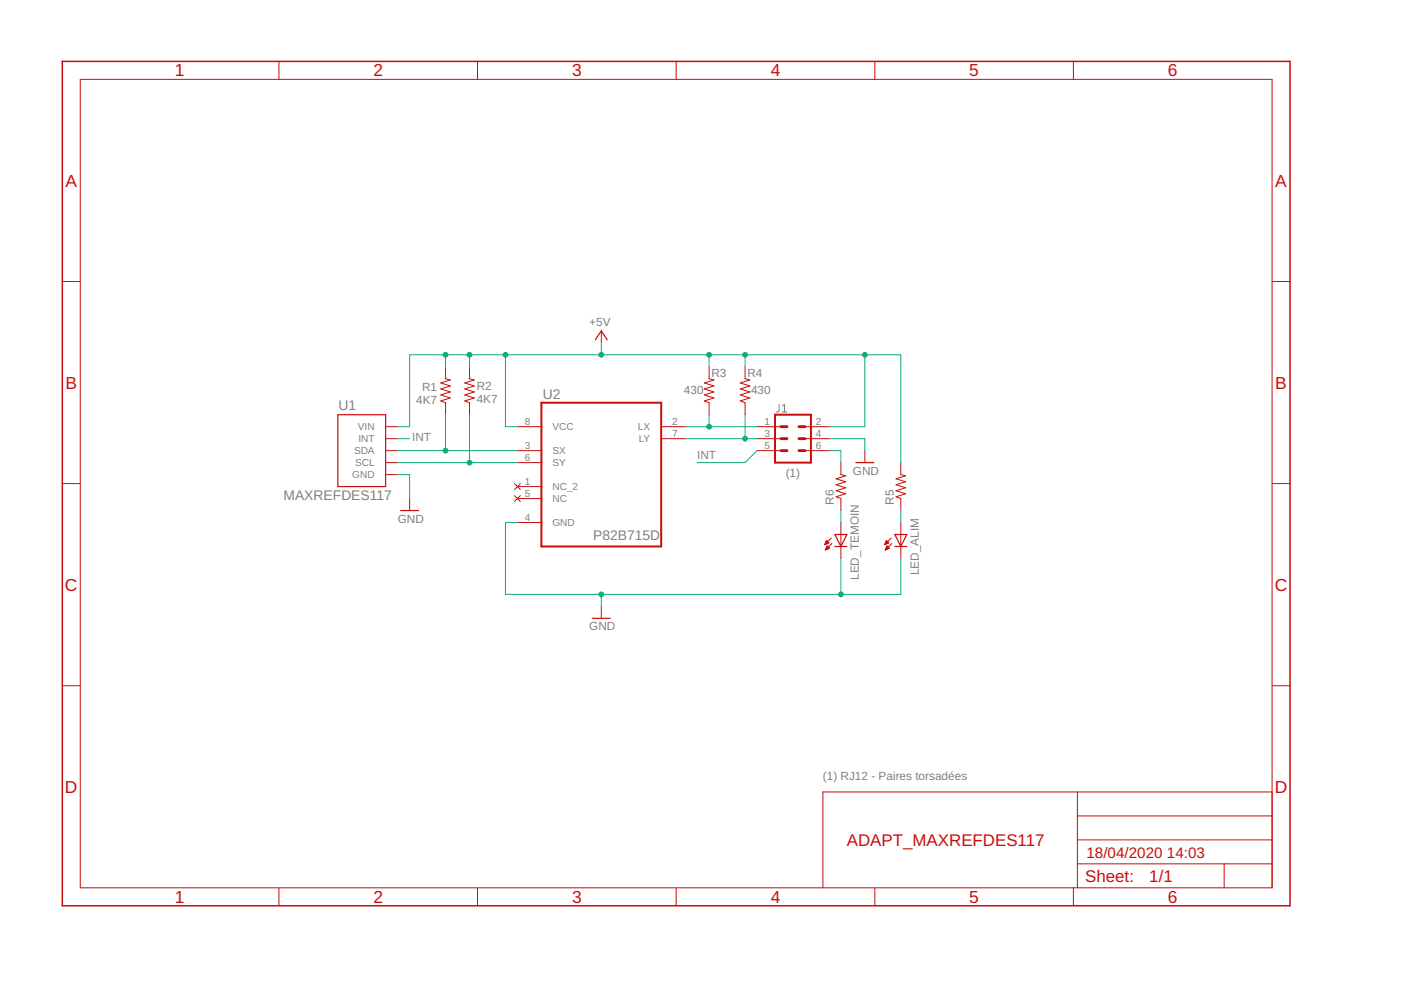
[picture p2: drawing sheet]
<?xml version="1.0" encoding="utf-8"?>
<!DOCTYPE eagle SYSTEM "eagle.dtd">
<eagle version="9.5.2">
<drawing>
<settings>
<setting alwaysvectorfont="no"/>
<setting verticaltext="up"/>
</settings>
<grid distance="0.1" unitdist="inch" unit="inch" style="lines" multiple="1" display="no" altdistance="0.01" altunitdist="inch" altunit="inch"/>
<schematic xreflabel="%F%N/%S.%C%R" xrefpart="/%S.%C%R">
<libraries>
<library name="OXYMETRE_COVID19">
<symbols>
<symbol name="P82B715D">
<wire x1="-12.7" y1="12.7" x2="-12.7" y2="-17.78" width="0.4064" layer="94"/>
<wire x1="-12.7" y1="-17.78" x2="12.7" y2="-17.78" width="0.4064" layer="94"/>
<wire x1="12.7" y1="-17.78" x2="12.7" y2="12.7" width="0.4064" layer="94"/>
<wire x1="12.7" y1="12.7" x2="-12.7" y2="12.7" width="0.4064" layer="94"/>
<text x="-4.8085" y="15.0615" size="2.08623125" layer="95" ratio="10" rot="SR0">&gt;NAME</text>
<text x="-4.27283125" y="-22.5595" size="2.08555" layer="96" ratio="10" rot="SR0">&gt;VALUE</text>
<pin name="VCC" x="-17.78" y="7.62" length="middle" direction="pwr"/>
<pin name="SX" x="-17.78" y="2.54" length="middle" direction="in"/>
<pin name="SY" x="-17.78" y="0" length="middle" direction="in"/>
<pin name="NC_2" x="-17.78" y="-5.08" length="middle" direction="nc"/>
<pin name="NC" x="-17.78" y="-7.62" length="middle" direction="nc"/>
<pin name="GND" x="-17.78" y="-12.7" length="middle" direction="pas"/>
<pin name="LX" x="17.78" y="7.62" length="middle" direction="out" rot="R180"/>
<pin name="LY" x="17.78" y="5.08" length="middle" direction="out" rot="R180"/>
</symbol>
<symbol name="MAXREFDES117">
<pin name="SDA" x="12.7" y="0" visible="pin" length="short" rot="R180"/>
<pin name="INT" x="12.7" y="2.54" visible="pin" length="short" rot="R180"/>
<pin name="SCL" x="12.7" y="-2.54" visible="pin" length="short" rot="R180"/>
<pin name="VIN" x="12.7" y="5.08" visible="pin" length="short" rot="R180"/>
<pin name="GND" x="12.7" y="-5.08" visible="pin" length="short" rot="R180"/>
<wire x1="0" y1="7.62" x2="10.16" y2="7.62" width="0.254" layer="94"/>
<wire x1="10.16" y1="7.62" x2="10.16" y2="-7.62" width="0.254" layer="94"/>
<wire x1="10.16" y1="-7.62" x2="0" y2="-7.62" width="0.254" layer="94"/>
<wire x1="0" y1="-7.62" x2="0" y2="7.62" width="0.254" layer="94"/>
<text x="0.15878125" y="8.5281" size="2.090490625" layer="95" ratio="10" rot="SR0">&gt;NAME</text>
<text x="-0.09521875" y="-10.5219" size="2.090490625" layer="95" ratio="10" rot="SR0">&gt;VALUE</text>
</symbol>
</symbols>
<devicesets>
<deviceset name="P82B715D" prefix="U">
<gates>
<gate name="A" symbol="P82B715D" x="0" y="0"/>
</gates>
<devices>
<device name="" package="SOIC127P600X175-8N">
<connects>
<connect gate="A" pin="GND" pad="4"/>
<connect gate="A" pin="LX" pad="2"/>
<connect gate="A" pin="LY" pad="7"/>
<connect gate="A" pin="NC" pad="5"/>
<connect gate="A" pin="NC_2" pad="1"/>
<connect gate="A" pin="SX" pad="3"/>
<connect gate="A" pin="SY" pad="6"/>
<connect gate="A" pin="VCC" pad="8"/>
</connects>
<package3dinstances>
<package3dinstance package3d_urn="urn:adsk.eagle:package:19285021/1"/>
</package3dinstances>
<technologies>
<technology name="">
<attribute name="AVAILABILITY" value="Unavailable"/>
<attribute name="DESCRIPTION" value=" Buffer, ReDriver 1 Channel 8-SOIC "/>
<attribute name="MF" value="Texas Instruments"/>
<attribute name="MP" value="P82B715D"/>
<attribute name="PACKAGE" value="SOIC-8 Texas Instruments"/>
<attribute name="PRICE" value="None"/>
</technology>
</technologies>
</device>
</devices>
</deviceset>
<deviceset name="MAXREFDES117">
<gates>
<gate name="A" symbol="MAXREFDES117" x="2.54" y="0"/>
</gates>
<devices>
<device name="" package="MAXREFDES117">
<connects>
<connect gate="A" pin="GND" pad="GND"/>
<connect gate="A" pin="INT" pad="INT$1 INT$2"/>
<connect gate="A" pin="SCL" pad="SCL$1 SCL$2"/>
<connect gate="A" pin="SDA" pad="SDA$1 SDA$2"/>
<connect gate="A" pin="VIN" pad="VIN"/>
</connects>
<package3dinstances>
<package3dinstance package3d_urn="urn:adsk.eagle:package:19284699/2"/>
</package3dinstances>
<technologies>
<technology name=""/>
</technologies>
</device>
</devices>
</deviceset>
</devicesets>
</library>
<library name="fab">
<symbols>
<symbol name="R-US">
<wire x1="-2.54" y1="0" x2="-2.159" y2="1.016" width="0.2032" layer="94"/>
<wire x1="-2.159" y1="1.016" x2="-1.524" y2="-1.016" width="0.2032" layer="94"/>
<wire x1="-1.524" y1="-1.016" x2="-0.889" y2="1.016" width="0.2032" layer="94"/>
<wire x1="-0.889" y1="1.016" x2="-0.254" y2="-1.016" width="0.2032" layer="94"/>
<wire x1="-0.254" y1="-1.016" x2="0.381" y2="1.016" width="0.2032" layer="94"/>
<wire x1="0.381" y1="1.016" x2="1.016" y2="-1.016" width="0.2032" layer="94"/>
<wire x1="1.016" y1="-1.016" x2="1.651" y2="1.016" width="0.2032" layer="94"/>
<wire x1="1.651" y1="1.016" x2="2.286" y2="-1.016" width="0.2032" layer="94"/>
<wire x1="2.286" y1="-1.016" x2="2.54" y2="0" width="0.2032" layer="94"/>
<text x="-3.81" y="1.4986" size="1.778" layer="95">&gt;NAME</text>
<text x="-3.81" y="-3.302" size="1.778" layer="96">&gt;VALUE</text>
<pin name="2" x="5.08" y="0" visible="off" length="short" direction="pas" swaplevel="1" rot="R180"/>
<pin name="1" x="-5.08" y="0" visible="off" length="short" direction="pas" swaplevel="1"/>
</symbol>
<symbol name="LED">
<wire x1="1.27" y1="2.54" x2="0" y2="0" width="0.254" layer="94"/>
<wire x1="0" y1="0" x2="-1.27" y2="2.54" width="0.254" layer="94"/>
<wire x1="1.27" y1="0" x2="0" y2="0" width="0.254" layer="94"/>
<wire x1="0" y1="0" x2="-1.27" y2="0" width="0.254" layer="94"/>
<wire x1="1.27" y1="2.54" x2="0" y2="2.54" width="0.254" layer="94"/>
<wire x1="0" y1="2.54" x2="-1.27" y2="2.54" width="0.254" layer="94"/>
<wire x1="0" y1="2.54" x2="0" y2="0" width="0.1524" layer="94"/>
<wire x1="-2.032" y1="1.778" x2="-3.429" y2="0.381" width="0.1524" layer="94"/>
<wire x1="-1.905" y1="0.635" x2="-3.302" y2="-0.762" width="0.1524" layer="94"/>
<text x="3.556" y="-2.032" size="1.778" layer="95" rot="R90">&gt;NAME</text>
<text x="5.715" y="-2.032" size="1.778" layer="96" rot="R90">&gt;VALUE</text>
<pin name="C" x="0" y="-2.54" visible="off" length="short" direction="pas" rot="R90"/>
<pin name="A" x="0" y="5.08" visible="off" length="short" direction="pas" rot="R270"/>
<polygon width="0.1524" layer="94">
<vertex x="-3.429" y="0.381"/>
<vertex x="-3.048" y="1.27"/>
<vertex x="-2.54" y="0.762"/>
</polygon>
<polygon width="0.1524" layer="94">
<vertex x="-3.302" y="-0.762"/>
<vertex x="-2.921" y="0.127"/>
<vertex x="-2.413" y="-0.381"/>
</polygon>
</symbol>
<symbol name="CONN_03X2">
<pin name="1" x="-7.62" y="2.54" visible="pad" length="middle"/>
<pin name="3" x="-7.62" y="0" visible="pad" length="middle"/>
<pin name="5" x="-7.62" y="-2.54" visible="pad" length="middle"/>
<pin name="6" x="7.62" y="-2.54" visible="pad" length="middle" rot="R180"/>
<pin name="4" x="7.62" y="0" visible="pad" length="middle" rot="R180"/>
<pin name="2" x="7.62" y="2.54" visible="pad" length="middle" rot="R180"/>
<text x="-3.556" y="5.588" size="1.778" layer="95" font="vector">&gt;NAME</text>
<text x="-3.302" y="-5.842" size="1.778" layer="96" font="vector" align="top-left">&gt;VALUE</text>
<wire x1="-1.27" y1="-2.54" x2="-2.54" y2="-2.54" width="0.6096" layer="94"/>
<wire x1="-1.27" y1="0" x2="-2.54" y2="0" width="0.6096" layer="94"/>
<wire x1="-1.27" y1="2.54" x2="-2.54" y2="2.54" width="0.6096" layer="94"/>
<wire x1="-3.81" y1="5.08" x2="-3.81" y2="-5.08" width="0.4064" layer="94"/>
<wire x1="3.81" y1="-5.08" x2="-3.81" y2="-5.08" width="0.4064" layer="94"/>
<wire x1="3.81" y1="-5.08" x2="3.81" y2="5.08" width="0.4064" layer="94"/>
<wire x1="-3.81" y1="5.08" x2="3.81" y2="5.08" width="0.4064" layer="94"/>
<wire x1="1.27" y1="-2.54" x2="2.54" y2="-2.54" width="0.6096" layer="94"/>
<wire x1="1.27" y1="0" x2="2.54" y2="0" width="0.6096" layer="94"/>
<wire x1="1.27" y1="2.54" x2="2.54" y2="2.54" width="0.6096" layer="94"/>
</symbol>
</symbols>
<devicesets>
<deviceset name="RES-US" prefix="R" uservalue="yes">
<gates>
<gate name="G$1" symbol="R-US" x="0" y="0"/>
</gates>
<devices>
<device name="1206" package="R1206">
<connects>
<connect gate="G$1" pin="1" pad="1"/>
<connect gate="G$1" pin="2" pad="2"/>
</connects>
<package3dinstances>
<package3dinstance package3d_urn="urn:adsk.eagle:package:9340725/1"/>
</package3dinstances>
<technologies>
<technology name=""/>
</technologies>
</device>
<device name="1206W" package="R1206W">
<connects>
<connect gate="G$1" pin="1" pad="1"/>
<connect gate="G$1" pin="2" pad="2"/>
</connects>
<package3dinstances>
<package3dinstance package3d_urn="urn:adsk.eagle:package:23539/2"/>
</package3dinstances>
<technologies>
<technology name=""/>
</technologies>
</device>
<device name="1206FAB" package="R1206FAB">
<connects>
<connect gate="G$1" pin="1" pad="1"/>
<connect gate="G$1" pin="2" pad="2"/>
</connects>
<package3dinstances>
<package3dinstance package3d_urn="urn:adsk.eagle:package:9340722/2"/>
</package3dinstances>
<technologies>
<technology name=""/>
</technologies>
</device>
</devices>
</deviceset>
<deviceset name="LED">
<gates>
<gate name="G$1" symbol="LED" x="0" y="0"/>
</gates>
<devices>
<device name="" package="LED1206">
<connects>
<connect gate="G$1" pin="A" pad="1"/>
<connect gate="G$1" pin="C" pad="2"/>
</connects>
<package3dinstances>
<package3dinstance package3d_urn="urn:adsk.eagle:package:9340754/1"/>
</package3dinstances>
<technologies>
<technology name=""/>
</technologies>
</device>
<device name="FAB1206" package="LED1206FAB">
<connects>
<connect gate="G$1" pin="A" pad="1"/>
<connect gate="G$1" pin="C" pad="2"/>
</connects>
<package3dinstances>
<package3dinstance package3d_urn="urn:adsk.eagle:package:9340753/2"/>
</package3dinstances>
<technologies>
<technology name=""/>
</technologies>
</device>
<device name="5MM" package="5MM">
<connects>
<connect gate="G$1" pin="A" pad="IN"/>
<connect gate="G$1" pin="C" pad="OUT"/>
</connects>
<package3dinstances>
<package3dinstance package3d_urn="urn:adsk.eagle:package:9340755/1"/>
</package3dinstances>
<technologies>
<technology name=""/>
</technologies>
</device>
</devices>
</deviceset>
<deviceset name="CONN_03X2" prefix="J" uservalue="yes">
<gates>
<gate name="G$1" symbol="CONN_03X2" x="0" y="0"/>
</gates>
<devices>
<device name="SHROUD" package="2X3-SHROUDED">
<connects>
<connect gate="G$1" pin="1" pad="1"/>
<connect gate="G$1" pin="2" pad="2"/>
<connect gate="G$1" pin="3" pad="3"/>
<connect gate="G$1" pin="4" pad="4"/>
<connect gate="G$1" pin="5" pad="5"/>
<connect gate="G$1" pin="6" pad="6"/>
</connects>
<package3dinstances>
<package3dinstance package3d_urn="urn:adsk.eagle:package:9340785/1"/>
</package3dinstances>
<technologies>
<technology name="">
<attribute name="PROD_ID" value="CONN-10681"/>
<attribute name="SF_ID" value="PRT_10877" constant="no"/>
</technology>
</technologies>
</device>
<device name="SMT" package="2X3_SMT_POSTS">
<connects>
<connect gate="G$1" pin="1" pad="1"/>
<connect gate="G$1" pin="2" pad="2"/>
<connect gate="G$1" pin="3" pad="3"/>
<connect gate="G$1" pin="4" pad="4"/>
<connect gate="G$1" pin="5" pad="5"/>
<connect gate="G$1" pin="6" pad="6"/>
</connects>
<package3dinstances>
<package3dinstance package3d_urn="urn:adsk.eagle:package:9340786/1"/>
</package3dinstances>
<technologies>
<technology name="">
<attribute name="PROD_ID" value="CONN-11415"/>
</technology>
</technologies>
</device>
<device name="POGO_PINS" package="2X3_POGO">
<connects>
<connect gate="G$1" pin="1" pad="P$1"/>
<connect gate="G$1" pin="2" pad="P$2"/>
<connect gate="G$1" pin="3" pad="P$3"/>
<connect gate="G$1" pin="4" pad="P$4"/>
<connect gate="G$1" pin="5" pad="P$5"/>
<connect gate="G$1" pin="6" pad="P$6"/>
</connects>
<package3dinstances>
<package3dinstance package3d_urn="urn:adsk.eagle:package:9340787/1"/>
</package3dinstances>
<technologies>
<technology name="">
<attribute name="PROD_ID" value="HW-11044"/>
</technology>
</technologies>
</device>
<device name="2X3_SILK_MALE_PTH" package="2X3">
<connects>
<connect gate="G$1" pin="1" pad="1"/>
<connect gate="G$1" pin="2" pad="2"/>
<connect gate="G$1" pin="3" pad="3"/>
<connect gate="G$1" pin="4" pad="4"/>
<connect gate="G$1" pin="5" pad="5"/>
<connect gate="G$1" pin="6" pad="6"/>
</connects>
<package3dinstances>
<package3dinstance package3d_urn="urn:adsk.eagle:package:9340788/1"/>
</package3dinstances>
<technologies>
<technology name="">
<attribute name="PROD_ID" value="CONN-09701"/>
</technology>
</technologies>
</device>
<device name="NO_SILK" package="2X3-NS">
<connects>
<connect gate="G$1" pin="1" pad="1"/>
<connect gate="G$1" pin="2" pad="2"/>
<connect gate="G$1" pin="3" pad="3"/>
<connect gate="G$1" pin="4" pad="4"/>
<connect gate="G$1" pin="5" pad="5"/>
<connect gate="G$1" pin="6" pad="6"/>
</connects>
<package3dinstances>
<package3dinstance package3d_urn="urn:adsk.eagle:package:9340789/1"/>
</package3dinstances>
<technologies>
<technology name=""/>
</technologies>
</device>
<device name="FEMALE_SMD" package="2X3_SMD">
<connects>
<connect gate="G$1" pin="1" pad="1"/>
<connect gate="G$1" pin="2" pad="2"/>
<connect gate="G$1" pin="3" pad="3"/>
<connect gate="G$1" pin="4" pad="4"/>
<connect gate="G$1" pin="5" pad="5"/>
<connect gate="G$1" pin="6" pad="6"/>
</connects>
<package3dinstances>
<package3dinstance package3d_urn="urn:adsk.eagle:package:9340790/1"/>
</package3dinstances>
<technologies>
<technology name="">
<attribute name="PROD_ID" value="CONN-11290"/>
</technology>
</technologies>
</device>
<device name="FEMALE" package="2X3">
<connects>
<connect gate="G$1" pin="1" pad="1"/>
<connect gate="G$1" pin="2" pad="2"/>
<connect gate="G$1" pin="3" pad="3"/>
<connect gate="G$1" pin="4" pad="4"/>
<connect gate="G$1" pin="5" pad="5"/>
<connect gate="G$1" pin="6" pad="6"/>
</connects>
<package3dinstances>
<package3dinstance package3d_urn="urn:adsk.eagle:package:9340788/1"/>
</package3dinstances>
<technologies>
<technology name="">
<attribute name="PROD_ID" value="CONN-11566"/>
<attribute name="VALUE" value="FEMALE 2x3"/>
</technology>
</technologies>
</device>
</devices>
</deviceset>
</devicesets>
</library>
<library name="supply1">
<symbols>
<symbol name="+5V">
<wire x1="1.27" y1="-1.905" x2="0" y2="0" width="0.254" layer="94"/>
<wire x1="0" y1="0" x2="-1.27" y2="-1.905" width="0.254" layer="94"/>
<text x="-2.54" y="-5.08" size="1.778" layer="96" rot="R90">&gt;VALUE</text>
<pin name="+5V" x="0" y="-2.54" visible="off" length="short" direction="sup" rot="R90"/>
</symbol>
<symbol name="GND">
<wire x1="-1.905" y1="0" x2="1.905" y2="0" width="0.254" layer="94"/>
<text x="-2.54" y="-2.54" size="1.778" layer="96">&gt;VALUE</text>
<pin name="GND" x="0" y="2.54" visible="off" length="short" direction="sup" rot="R270"/>
</symbol>
</symbols>
<devicesets>
<deviceset name="+5V" prefix="P+">
<gates>
<gate name="1" symbol="+5V" x="0" y="0"/>
</gates>
<devices>
<device name="">
<technologies>
<technology name=""/>
</technologies>
</device>
</devices>
</deviceset>
<deviceset name="GND" prefix="GND">
<gates>
<gate name="1" symbol="GND" x="0" y="0"/>
</gates>
<devices>
<device name="">
<technologies>
<technology name=""/>
</technologies>
</device>
</devices>
</deviceset>
</devicesets>
</library>
<library name="frames">
<symbols>
<symbol name="A4L-LOC">
<wire x1="256.54" y1="3.81" x2="256.54" y2="8.89" width="0.1016" layer="94"/>
<wire x1="256.54" y1="8.89" x2="256.54" y2="13.97" width="0.1016" layer="94"/>
<wire x1="256.54" y1="13.97" x2="256.54" y2="19.05" width="0.1016" layer="94"/>
<wire x1="256.54" y1="19.05" x2="256.54" y2="24.13" width="0.1016" layer="94"/>
<wire x1="161.29" y1="3.81" x2="161.29" y2="24.13" width="0.1016" layer="94"/>
<wire x1="161.29" y1="24.13" x2="215.265" y2="24.13" width="0.1016" layer="94"/>
<wire x1="215.265" y1="24.13" x2="256.54" y2="24.13" width="0.1016" layer="94"/>
<wire x1="246.38" y1="3.81" x2="246.38" y2="8.89" width="0.1016" layer="94"/>
<wire x1="246.38" y1="8.89" x2="256.54" y2="8.89" width="0.1016" layer="94"/>
<wire x1="246.38" y1="8.89" x2="215.265" y2="8.89" width="0.1016" layer="94"/>
<wire x1="215.265" y1="8.89" x2="215.265" y2="3.81" width="0.1016" layer="94"/>
<wire x1="215.265" y1="8.89" x2="215.265" y2="13.97" width="0.1016" layer="94"/>
<wire x1="215.265" y1="13.97" x2="256.54" y2="13.97" width="0.1016" layer="94"/>
<wire x1="215.265" y1="13.97" x2="215.265" y2="19.05" width="0.1016" layer="94"/>
<wire x1="215.265" y1="19.05" x2="256.54" y2="19.05" width="0.1016" layer="94"/>
<wire x1="215.265" y1="19.05" x2="215.265" y2="24.13" width="0.1016" layer="94"/>
<text x="217.17" y="15.24" size="2.54" layer="94">&gt;DRAWING_NAME</text>
<text x="217.17" y="10.16" size="2.286" layer="94">&gt;LAST_DATE_TIME</text>
<text x="230.505" y="5.08" size="2.54" layer="94">&gt;SHEET</text>
<text x="216.916" y="4.953" size="2.54" layer="94">Sheet:</text>
<frame x1="0" y1="0" x2="260.35" y2="179.07" columns="6" rows="4" layer="94"/>
</symbol>
</symbols>
<devicesets>
<deviceset name="A4L-LOC" prefix="FRAME" uservalue="yes">
<gates>
<gate name="G$1" symbol="A4L-LOC" x="0" y="0"/>
</gates>
<devices>
<device name="">
<technologies>
<technology name=""/>
</technologies>
</device>
</devices>
</deviceset>
</devicesets>
</library>
</libraries>
<attributes>
</attributes>
<variantdefs>
</variantdefs>
<classes>
<class number="0" name="default" width="0" drill="0">
</class>
</classes>
<parts>
<part name="R1" library="fab" deviceset="RES-US" device="1206FAB" package3d_urn="urn:adsk.eagle:package:9340722/2" value="4K7"/>
<part name="R2" library="fab" deviceset="RES-US" device="1206FAB" package3d_urn="urn:adsk.eagle:package:9340722/2" value="4K7"/>
<part name="R3" library="fab" deviceset="RES-US" device="1206FAB" package3d_urn="urn:adsk.eagle:package:9340722/2" value="430"/>
<part name="R4" library="fab" deviceset="RES-US" device="1206FAB" package3d_urn="urn:adsk.eagle:package:9340722/2" value="430"/>
<part name="LED_ALIM" library="fab" deviceset="LED" device="FAB1206" package3d_urn="urn:adsk.eagle:package:9340753/2"/>
<part name="R5" library="fab" deviceset="RES-US" device="1206FAB" package3d_urn="urn:adsk.eagle:package:9340722/2"/>
<part name="P+2" library="supply1" deviceset="+5V" device=""/>
<part name="GND1" library="supply1" deviceset="GND" device=""/>
<part name="GND2" library="supply1" deviceset="GND" device=""/>
<part name="U2" library="OXYMETRE_COVID19" deviceset="P82B715D" device="" package3d_urn="urn:adsk.eagle:package:19285021/1"/>
<part name="U1" library="OXYMETRE_COVID19" deviceset="MAXREFDES117" device="" package3d_urn="urn:adsk.eagle:package:19284699/2"/>
<part name="J1" library="fab" deviceset="CONN_03X2" device="NO_SILK" package3d_urn="urn:adsk.eagle:package:9340789/1"/>
<part name="GND4" library="supply1" deviceset="GND" device=""/>
<part name="R6" library="fab" deviceset="RES-US" device="1206FAB" package3d_urn="urn:adsk.eagle:package:9340722/2"/>
<part name="LED_TEMOIN" library="fab" deviceset="LED" device="FAB1206" package3d_urn="urn:adsk.eagle:package:9340753/2"/>
<part name="FRAME1" library="frames" deviceset="A4L-LOC" device=""/>
</parts>
<sheets>
<sheet>
<plain>
<text x="161.29" y="26.67" size="1.778" layer="97">(1) RJ12 - Paires torsadées</text>
<text x="153.416" y="90.932" size="1.778" layer="97">(1)</text>
</plain>
<instances>
<instance part="R1" gate="G$1" x="81.28" y="109.22" smashed="yes" rot="R90">
<attribute name="NAME" x="79.502" y="111.0234" size="1.778" layer="95" rot="R180"/>
<attribute name="VALUE" x="79.502" y="108.204" size="1.778" layer="96" rot="R180"/>
</instance>
<instance part="R2" gate="G$1" x="86.36" y="109.22" smashed="yes" rot="R90">
<attribute name="NAME" x="87.884" y="109.4486" size="1.778" layer="95"/>
<attribute name="VALUE" x="87.884" y="106.68" size="1.778" layer="96"/>
</instance>
<instance part="R3" gate="G$1" x="137.16" y="109.22" smashed="yes" rot="R90">
<attribute name="NAME" x="137.668" y="112.2426" size="1.778" layer="95"/>
<attribute name="VALUE" x="131.826" y="108.458" size="1.778" layer="96"/>
</instance>
<instance part="R4" gate="G$1" x="144.78" y="109.22" smashed="yes" rot="R90">
<attribute name="NAME" x="145.288" y="112.2426" size="1.778" layer="95"/>
<attribute name="VALUE" x="146.05" y="108.458" size="1.778" layer="96"/>
</instance>
<instance part="LED_ALIM" gate="G$1" x="177.8" y="76.2" smashed="yes">
<attribute name="NAME" x="181.61" y="70.104" size="1.778" layer="95" rot="R90"/>
</instance>
<instance part="R5" gate="G$1" x="177.8" y="88.9" smashed="yes" rot="R90">
<attribute name="NAME" x="176.3014" y="85.09" size="1.778" layer="95" rot="R90"/>
<attribute name="VALUE" x="181.102" y="85.09" size="1.778" layer="96" rot="R90"/>
</instance>
<instance part="P+2" gate="1" x="114.3" y="121.92" smashed="yes">
<attribute name="VALUE" x="111.76" y="122.936" size="1.778" layer="96"/>
</instance>
<instance part="GND1" gate="1" x="73.66" y="83.82" smashed="yes">
<attribute name="VALUE" x="71.12" y="81.28" size="1.778" layer="96"/>
</instance>
<instance part="GND2" gate="1" x="114.3" y="60.96" smashed="yes">
<attribute name="VALUE" x="111.76" y="58.42" size="1.778" layer="96"/>
</instance>
<instance part="U2" gate="A" x="114.3" y="93.98" smashed="yes">
<attribute name="NAME" x="101.8715" y="107.5175" size="2.08623125" layer="95" ratio="10" rot="SR0"/>
<attribute name="VALUE" x="112.56716875" y="77.5165" size="2.08555" layer="96" ratio="10" rot="SR0"/>
</instance>
<instance part="U1" gate="A" x="58.42" y="96.52" smashed="yes">
<attribute name="NAME" x="58.57878125" y="105.0481" size="2.090490625" layer="95" ratio="10" rot="SR0"/>
<attribute name="VALUE" x="46.89478125" y="85.9981" size="2.090490625" layer="95" ratio="10" rot="SR0"/>
</instance>
<instance part="J1" gate="G$1" x="154.94" y="99.06" smashed="yes">
<attribute name="NAME" x="151.384" y="104.648" size="1.778" layer="95" font="vector"/>
<attribute name="VALUE" x="151.638" y="93.218" size="1.778" layer="96" font="vector" align="top-left"/>
</instance>
<instance part="GND4" gate="1" x="170.18" y="93.98" smashed="yes">
<attribute name="VALUE" x="167.64" y="91.44" size="1.778" layer="96"/>
</instance>
<instance part="R6" gate="G$1" x="165.1" y="88.9" smashed="yes" rot="R90">
<attribute name="NAME" x="163.6014" y="85.09" size="1.778" layer="95" rot="R90"/>
<attribute name="VALUE" x="168.402" y="85.09" size="1.778" layer="96" rot="R90"/>
</instance>
<instance part="LED_TEMOIN" gate="G$1" x="165.1" y="76.2" smashed="yes">
<attribute name="NAME" x="168.91" y="69.088" size="1.778" layer="95" rot="R90"/>
</instance>
<instance part="FRAME1" gate="G$1" x="0" y="0" smashed="yes">
<attribute name="DRAWING_NAME" x="166.37" y="12.7" size="2.54" layer="94"/>
<attribute name="LAST_DATE_TIME" x="217.17" y="10.16" size="2.286" layer="94"/>
<attribute name="SHEET" x="230.505" y="5.08" size="2.54" layer="94"/>
</instance>
</instances>
<busses>
</busses>
<nets>
<net name="N$1" class="0">
<segment>
<wire x1="71.12" y1="96.52" x2="81.28" y2="96.52" width="0.1524" layer="91"/>
<pinref part="R1" gate="G$1" pin="1"/>
<wire x1="81.28" y1="96.52" x2="96.52" y2="96.52" width="0.1524" layer="91"/>
<wire x1="81.28" y1="104.14" x2="81.28" y2="96.52" width="0.1524" layer="91"/>
<junction x="81.28" y="96.52"/>
<pinref part="U1" gate="A" pin="SDA"/>
<pinref part="U2" gate="A" pin="SX"/>
</segment>
</net>
<net name="N$2" class="0">
<segment>
<wire x1="71.12" y1="93.98" x2="86.36" y2="93.98" width="0.1524" layer="91"/>
<wire x1="86.36" y1="93.98" x2="96.52" y2="93.98" width="0.1524" layer="91"/>
<pinref part="R2" gate="G$1" pin="1"/>
<wire x1="86.36" y1="104.14" x2="86.36" y2="93.98" width="0.1524" layer="91"/>
<junction x="86.36" y="93.98"/>
<pinref part="U1" gate="A" pin="SCL"/>
<pinref part="U2" gate="A" pin="SY"/>
</segment>
</net>
<net name="GND" class="0">
<segment>
<wire x1="71.12" y1="91.44" x2="73.66" y2="91.44" width="0.1524" layer="91"/>
<pinref part="GND1" gate="1" pin="GND"/>
<wire x1="73.66" y1="91.44" x2="73.66" y2="86.36" width="0.1524" layer="91"/>
<pinref part="U1" gate="A" pin="GND"/>
</segment>
<segment>
<pinref part="GND4" gate="1" pin="GND"/>
<pinref part="J1" gate="G$1" pin="4"/>
<wire x1="162.56" y1="99.06" x2="170.18" y2="99.06" width="0.1524" layer="91"/>
<wire x1="170.18" y1="99.06" x2="170.18" y2="96.52" width="0.1524" layer="91"/>
</segment>
<segment>
<pinref part="U2" gate="A" pin="GND"/>
<wire x1="96.52" y1="81.28" x2="93.98" y2="81.28" width="0.1524" layer="91"/>
<wire x1="93.98" y1="81.28" x2="93.98" y2="66.04" width="0.1524" layer="91"/>
<wire x1="93.98" y1="66.04" x2="114.3" y2="66.04" width="0.1524" layer="91"/>
<pinref part="LED_TEMOIN" gate="G$1" pin="C"/>
<wire x1="114.3" y1="66.04" x2="165.1" y2="66.04" width="0.1524" layer="91"/>
<wire x1="165.1" y1="66.04" x2="165.1" y2="73.66" width="0.1524" layer="91"/>
<pinref part="LED_ALIM" gate="G$1" pin="C"/>
<wire x1="165.1" y1="66.04" x2="177.8" y2="66.04" width="0.1524" layer="91"/>
<wire x1="177.8" y1="66.04" x2="177.8" y2="73.66" width="0.1524" layer="91"/>
<junction x="165.1" y="66.04"/>
<pinref part="GND2" gate="1" pin="GND"/>
<wire x1="114.3" y1="63.5" x2="114.3" y2="66.04" width="0.1524" layer="91"/>
<junction x="114.3" y="66.04"/>
</segment>
</net>
<net name="N$5" class="0">
<segment>
<pinref part="R5" gate="G$1" pin="1"/>
<pinref part="LED_ALIM" gate="G$1" pin="A"/>
<wire x1="177.8" y1="81.28" x2="177.8" y2="83.82" width="0.1524" layer="91"/>
</segment>
</net>
<net name="N$3" class="0">
<segment>
<pinref part="R3" gate="G$1" pin="1"/>
<wire x1="137.16" y1="104.14" x2="137.16" y2="101.6" width="0.1524" layer="91"/>
<pinref part="U2" gate="A" pin="LX"/>
<wire x1="137.16" y1="101.6" x2="132.08" y2="101.6" width="0.1524" layer="91"/>
<wire x1="137.16" y1="101.6" x2="147.32" y2="101.6" width="0.1524" layer="91"/>
<junction x="137.16" y="101.6"/>
<pinref part="J1" gate="G$1" pin="1"/>
</segment>
</net>
<net name="N$6" class="0">
<segment>
<pinref part="U2" gate="A" pin="LY"/>
<wire x1="132.08" y1="99.06" x2="144.78" y2="99.06" width="0.1524" layer="91"/>
<pinref part="R4" gate="G$1" pin="1"/>
<wire x1="144.78" y1="99.06" x2="144.78" y2="104.14" width="0.1524" layer="91"/>
<wire x1="144.78" y1="99.06" x2="147.32" y2="99.06" width="0.1524" layer="91"/>
<junction x="144.78" y="99.06"/>
<pinref part="J1" gate="G$1" pin="3"/>
</segment>
</net>
<net name="INT" class="0">
<segment>
<pinref part="J1" gate="G$1" pin="5"/>
<wire x1="147.32" y1="96.52" x2="144.78" y2="93.98" width="0.1524" layer="91"/>
<wire x1="144.78" y1="93.98" x2="134.62" y2="93.98" width="0.1524" layer="91"/>
<label x="134.62" y="94.742" size="1.778" layer="95"/>
</segment>
<segment>
<pinref part="U1" gate="A" pin="INT"/>
<wire x1="71.12" y1="99.06" x2="73.66" y2="99.06" width="0.1524" layer="91"/>
<label x="74.168" y="98.552" size="1.778" layer="95"/>
</segment>
</net>
<net name="N$4" class="0">
<segment>
<pinref part="R6" gate="G$1" pin="1"/>
<pinref part="LED_TEMOIN" gate="G$1" pin="A"/>
<wire x1="165.1" y1="83.82" x2="165.1" y2="81.28" width="0.1524" layer="91"/>
</segment>
</net>
<net name="N$7" class="0">
<segment>
<pinref part="J1" gate="G$1" pin="6"/>
<wire x1="162.56" y1="96.52" x2="165.1" y2="96.52" width="0.1524" layer="91"/>
<pinref part="R6" gate="G$1" pin="2"/>
<wire x1="165.1" y1="96.52" x2="165.1" y2="93.98" width="0.1524" layer="91"/>
</segment>
</net>
<net name="+5V" class="0">
<segment>
<wire x1="71.12" y1="101.6" x2="73.66" y2="101.6" width="0.1524" layer="91"/>
<wire x1="73.66" y1="101.6" x2="73.66" y2="116.84" width="0.1524" layer="91"/>
<wire x1="73.66" y1="116.84" x2="81.28" y2="116.84" width="0.1524" layer="91"/>
<pinref part="R2" gate="G$1" pin="2"/>
<wire x1="81.28" y1="116.84" x2="86.36" y2="116.84" width="0.1524" layer="91"/>
<wire x1="86.36" y1="116.84" x2="86.36" y2="114.3" width="0.1524" layer="91"/>
<junction x="81.28" y="116.84"/>
<pinref part="R1" gate="G$1" pin="2"/>
<wire x1="81.28" y1="114.3" x2="81.28" y2="116.84" width="0.1524" layer="91"/>
<pinref part="U1" gate="A" pin="VIN"/>
<pinref part="U2" gate="A" pin="VCC"/>
<wire x1="96.52" y1="101.6" x2="93.98" y2="101.6" width="0.1524" layer="91"/>
<wire x1="93.98" y1="101.6" x2="93.98" y2="116.84" width="0.1524" layer="91"/>
<wire x1="93.98" y1="116.84" x2="86.36" y2="116.84" width="0.1524" layer="91"/>
<junction x="86.36" y="116.84"/>
<wire x1="93.98" y1="116.84" x2="114.3" y2="116.84" width="0.1524" layer="91"/>
<junction x="93.98" y="116.84"/>
<pinref part="R4" gate="G$1" pin="2"/>
<wire x1="114.3" y1="116.84" x2="137.16" y2="116.84" width="0.1524" layer="91"/>
<wire x1="137.16" y1="116.84" x2="144.78" y2="116.84" width="0.1524" layer="91"/>
<wire x1="144.78" y1="116.84" x2="144.78" y2="114.3" width="0.1524" layer="91"/>
<pinref part="R3" gate="G$1" pin="2"/>
<wire x1="137.16" y1="114.3" x2="137.16" y2="116.84" width="0.1524" layer="91"/>
<junction x="137.16" y="116.84"/>
<junction x="144.78" y="116.84"/>
<wire x1="144.78" y1="116.84" x2="170.18" y2="116.84" width="0.1524" layer="91"/>
<wire x1="170.18" y1="116.84" x2="170.18" y2="101.6" width="0.1524" layer="91"/>
<pinref part="J1" gate="G$1" pin="2"/>
<wire x1="170.18" y1="101.6" x2="162.56" y2="101.6" width="0.1524" layer="91"/>
<wire x1="170.18" y1="116.84" x2="177.8" y2="116.84" width="0.1524" layer="91"/>
<junction x="170.18" y="116.84"/>
<pinref part="R5" gate="G$1" pin="2"/>
<wire x1="177.8" y1="116.84" x2="177.8" y2="93.98" width="0.1524" layer="91"/>
<pinref part="P+2" gate="1" pin="+5V"/>
<wire x1="114.3" y1="119.38" x2="114.3" y2="116.84" width="0.1524" layer="91"/>
<junction x="114.3" y="116.84"/>
</segment>
</net>
</nets>
</sheet>
</sheets>
</schematic>
</drawing>
<compatibility>
<note version="8.2" severity="warning">
Since Version 8.2, EAGLE supports online libraries. The ids
of those online libraries will not be understood (or retained)
with this version.
</note>
<note version="8.3" severity="warning">
Since Version 8.3, EAGLE supports URNs for individual library
assets (packages, symbols, and devices). The URNs of those assets
will not be understood (or retained) with this version.
</note>
<note version="8.3" severity="warning">
Since Version 8.3, EAGLE supports the association of 3D packages
with devices in libraries, schematics, and board files. Those 3D
packages will not be understood (or retained) with this version.
</note>
<note version="8.5" severity="warning">
Since Version 8.5, EAGLE supports locking for holes, vias, wires and polygons. 
The locking property on all objects of these types will not be understood in this version. 
</note>
</compatibility>
</eagle>
